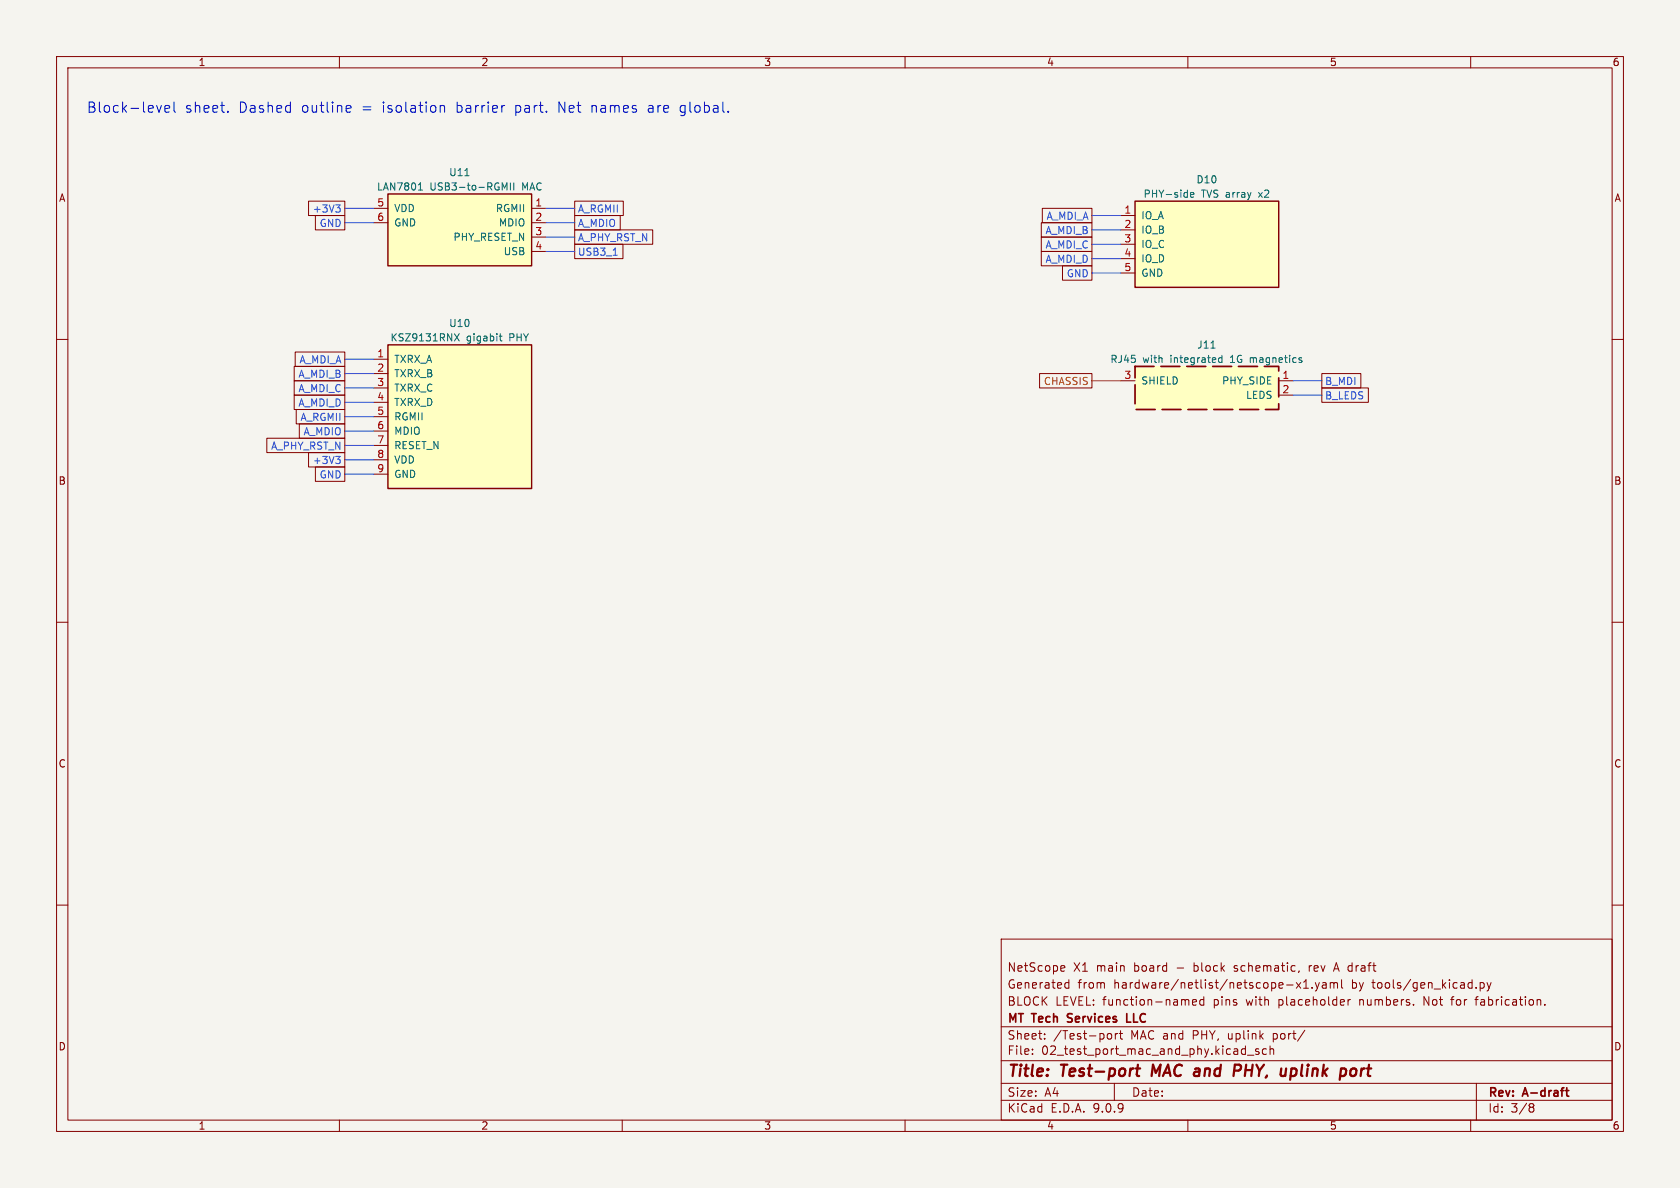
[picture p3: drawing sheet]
<svg xmlns="http://www.w3.org/2000/svg" width="297mm" height="210mm" viewBox="0 0 297 210" stroke-linecap="round" stroke-linejoin="round" font-family="sans-serif">
<path d="M0 0h297v210h-297z" fill="#f5f4ef" stroke="#f5f4ef" stroke-width=".18"/>
<g fill="none" stroke="#840000" stroke-width=".18">
<path d="M10 10h277v190h-277zM12 12h273v186h-273zM60 10v2M110 10v2M160 10v2M210 10v2M260 10v2M10 60h2M285 60h2M10 110h2M285 110h2M10 160h2"/>
<path d="M177 166h108v32h-108zM187.7 170.7l.5 .1v.3l-.7 .1M188.2 171.6l-.5 .1M188.4 174.6h.6M188.4 173.8h.6M189 173.2v1.5M210 176.7l.2 .2v.8M210.8 177.2l.7-.1v-.3l-.5-.1-.2 .2 .1 .7h.6M212.8 176.8l-.4-.1-.3 .3v.4l.1 .2h.6M212.8 176.2v1.5M229.2 173.7l.8 1M229.7 171.6l-.2 .3"/>
<path d="M230 173.7l-.8 1M230.5 174.7h.8M230.5 173.6l.4-.4v1.5M231.5 170.7v1M231.6 170.8l-.1 .2M232 174.6v.1M232.5 173.7l.4 1M232.9 174.7l-.2 .4-.2 .1M233.2 173.7l-.3 1M233.8 173.8h.6l.1 .9M234.5 174.1h-.5a.29 .29 0 0 0-.3 .3 .29 .29 0 0 0 .3 .3l.5-.1M235.2 173.8l.4-.1 .2 .2"/>
<path d="M235.2 173.7v1M235.8 173.9l.2-.2 .4 .1 .1 .9M235.8 173.9v.8M235.9 171.3h.7M236.2 170.2l-.5 1.5M237.2 173.2v1.3l.2 .2M238.3 176.7v1M238.7 176.7l-.2 .1-.2 .2M251.7 177.7v-1.5l.9 1.5M256.5 176.7h.5M256.9 176.2l-.2 .2v1.3M260.7 176.7h.6"/>
<path d="M261 174.6v.1M261.3 176.2l-.3 .2v1.3M261.7 173.8l.4-.1 .3 .3v.4l-.2 .2h-.5M261.7 173.7v1.5M262.9 173.7l.3 1M263.2 174.7l-.1 .4-.2 .1M263.6 173.7l-.4 1M273.1 177.6v.1M285 160h2M60 198v2M110 198v2M160 198v2"/>
<path d="M177 194.5h108M177 191.5h108M177 187.5h108M177 181.5h108M182.5 186.3v.1M182.5 185.5v.1M184.7 183.6v.1M184.7 182.8v.1M195.8 182.8l.4-.1 .3 .3v.4l-.1 .2-.4 .1-.2-.1M197 191.5v3M197.2 182.7v1M197.6 182.7l-.3 .1-.1 .2"/>
<path d="M197.9 182.7h.6M198.1 182.2v1.3l.4 .2M210 198v2M220.5 186.5h1.2M222.5 185.5l-.3-.1-.2 .2v.2l.5 .2v.3h-.5M223.9 185.5l-.4-.1-.3 .3v.4l.1 .2h.6M224.5 185.5l.2-.1 .4 .1 .1 .9M224.5 184.9v1.5M230.7 182.1l-1.3 2M260 198v2M261 191.5v6.5M270.6 195.1l.4 .1 .2 .2-.3 .3"/>
<path d="M270.6 195.7h.3M270.9 195.7l.2 .2 .1 .4-.2 .2-.4 .1"/>
</g>
<path d="M188.8 179.3v.5M199.2 179.2v1.5h.7M188.7 180.6l.2 .1M276.8 192.8h.5M277 192.3v1.3l.3 .2" fill="none" stroke="#840000" stroke-width=".3"/>
<path d="M200.8 188.9h.8M201.2 188.2l-.2 1.7v.2l.4 .1M203.8 188.2l-.2 2M218.3 188.2l1 .1a.58 .58 0 0 1-.4 1M228.2 190.1l.1 .1 .6-.1M228.3 189l.2-.1 .6 .1M228.3 188.9l-.2 2M239 189a.5 .5 0 0 1 .8 .3l-.1 .5a.62 .62 0 0 1-.7 .4" fill="none" stroke="#840000" stroke-width=".4"/>
<path d="M200.7 64.8h25.4v7.6h-25.4z" fill="#ffffc2"/>
<path d="M200.7 64.8h25.4v7.6h-25.4z" fill="none" stroke="#840000" stroke-width=".3" stroke-dasharray="3.4 1.2"/>
<path d="M198.1 67.3h2.6M226.1 67.3h2.5M226.1 69.9h2.5" fill="none" stroke="#840000" stroke-width=".18"/>
<path d="M214.1 61.5h.7M216 62.8v1.3M216 63.3l-.3-.1-.3 .3 .1 .5h.5M230 63.7l.2 .1-.2 .3M230 63.2l.1 .1" fill="none" stroke="#006464" stroke-width=".18"/>
<path d="M68.6 61h25.4v25.4h-25.4z" fill="#ffffc2"/>
<path d="M68.6 61h25.4v25.4h-25.4z" fill="none" stroke="#840000" stroke-width=".25"/>
<path d="M66 63.5h2.6M66 66h2.6M66 68.6h2.6M66 71.1h2.6M66 73.7h2.6M66 76.2h2.6M66 78.7h2.6M66 81.3h2.6M66 83.8h2.6" fill="none" stroke="#840000" stroke-width=".18"/>
<path d="M80.3 59l.9 1.3M81.2 59l-.9 1.3M88.3 59.4h.4M88.4 59v1.1l.3 .2" fill="none" stroke="#006464" stroke-width=".18"/>
<path d="M68.6 34.3h25.4v12.7h-25.4z" fill="#ffffc2"/>
<path d="M68.6 34.3h25.4v12.7h-25.4z" fill="none" stroke="#840000" stroke-width=".25"/>
<path d="M66 36.8h2.6M66 39.4h2.6M94 36.8h2.5M94 39.4h2.5M94 41.9h2.5M94 44.5h2.5" fill="none" stroke="#840000" stroke-width=".18"/>
<path d="M74 33.6h.7M74.1 32.6l.2-.3v1.3M82.2 31.1h.7M88.8 32.3l.4 .9 .4-.9v1.3M90.2 32.3v1.3M90.8 32.3v1.3" fill="none" stroke="#006464" stroke-width=".18"/>
<path d="M200.7 35.6h25.4v15.2h-25.4z" fill="#ffffc2"/>
<path d="M200.7 35.6h25.4v15.2h-25.4z" fill="none" stroke="#840000" stroke-width=".25"/>
<g fill="none" stroke="#840000" stroke-width=".18">
<path d="M54.5 35.6h6.5v2.5h-6.5zM55.8 38.1h5.2v2.5h-5.2zM101.6 38.1h8v2.5h-8zM101.6 35.6h8.6v2.5h-8.6zM184.1 39.4h8.9v2.5h-8.9zM184.3 36.8h8.7v2.6h-8.7zM198.1 38.1h2.6M101.6 40.6h13.8v2.6h-13.8zM101.6 43.2h8.5v2.5h-8.5zM184.1 41.9h8.9v2.6h-8.9zM184.1 44.4h8.9v2.6h-8.9zM187.8 47h5.2v2.5h-5.2z"/>
<path d="M198.1 40.6h2.6M198.1 43.2h2.6M198.1 45.7h2.6M198.1 48.3h2.6M47.2 77.5h13.8v2.5h-13.8zM52 67.3h9v2.6h-9zM52 64.8h9v2.5h-9zM52 69.8h9v2.6h-9zM52.2 62.2h8.8v2.6h-8.8zM52.4 72.4h8.6v2.5h-8.6zM52.9 74.9h8.1v2.6h-8.1zM183.8 66h9.2v2.6h-9.2z"/>
<path d="M233.7 68.6h8.2v2.5h-8.2zM233.7 66h6.9v2.6h-6.9zM54.5 80h6.5v2.6h-6.5zM55.8 82.5h5.2v2.6h-5.2z"/>
</g>
<path d="M210.5 34.4l.6-.1-.1-.2-.4-.1-.1 .2v.6h.5" fill="none" stroke="#006464" stroke-width=".18"/>
<g fill="none" stroke="#1d4ed8" stroke-width=".18">
<path d="M59.4 36.2h.7l-.4 .5M59.9 36.7l.2 .3v.3l-.2 .2M61 36.8h5M61 39.4h5M96.5 36.8h5.1M96.5 39.4h5.1M193 38.1h5.1M96.5 44.5h5.1M96.5 41.9h5.1M108.4 45.1h.7M193 45.7h5.1M193 43.2h5.1"/>
<path d="M193 40.6h5.1M193 48.3h5.1M61 78.7h5M61 66h5M61 68.6h5M61 71.1h5M61 73.7h5M61 76.2h5M61 63.5h5M228.6 69.9h5.1M228.6 67.3h5.1M59.4 80.7h.7l-.4 .5"/>
<path d="M59.9 81.2l.2 .2v.3l-.2 .3M61 83.8h5M61 81.3h5"/>
</g>
<path d="M193 67.3h5.1" fill="none" stroke="#b45309" stroke-width=".18"/>
<path d="M27.7 18.6l.4 1.2 .4-1.2M29.1 19.2l.9-.1-.1-.4-.5-.1-.3 .3 .1 .9h.7M30.8 18v1.6l.2 .2M40.3 19.7v.1M61.5 18.6l.5 .1 .1 .4-.9 .1M62 19.8h-.5M77.8 18.8a.45 .45 0 0 1 .8 .1v.9M77.8 18.6v1.2M89.2 18.6l-.3 .1" fill="none" stroke="#0000c2" stroke-width=".18"/>
<g font-size="2.8" fill="#840000">
<text x="178" y="190.9">Title:</text>
<text x="187.7" y="190.9">Test-port</text>
<text x="204.5" y="190.9">MAC and</text>
<text x="220.5" y="190.9">PHY,</text>
<text x="229.6" y="190.9">uplink</text>
<text x="241" y="190.9">port</text>
</g>
<g font-size="2.5" fill="#0000c2">
<text x="15.2" y="20.1">Block-level</text>
<text x="32.7" y="20.1">sheet.</text>
<text x="42.2" y="20.1">Dashed</text>
<text x="53.3" y="20.1">outline</text>
<text x="64.1" y="20.1">=</text>
<text x="67.8" y="20.1">isolation</text>
<text x="80.9" y="20.1">barrier</text>
<text x="91.3" y="20.1">part.</text>
<text x="99.1" y="20.1">Net</text>
<text x="105" y="20.1">names</text>
<text x="115.1" y="20.1">are</text>
<text x="120.9" y="20.1">global.</text>
</g>
<g font-size="2.1" fill="#840000">
<text x="178" y="172">NetScope</text>
<text x="189.7" y="172">X1</text>
<text x="193.9" y="172">main</text>
<text x="200.6" y="172">board</text>
<text x="208.3" y="172">-</text>
<text x="211.4" y="172">block</text>
<text x="218.7" y="172">schematic,</text>
<text x="232.1" y="172">rev</text>
<text x="236.8" y="172">A draft</text>
<text x="178" y="178">BLOCK</text>
<text x="178" y="175">Generated</text>
<text x="186.6" y="178">LEVEL: function-named</text>
<text x="190.5" y="175">from</text>
<text x="197" y="175">hardware/netlist/netscope-x1.yaml</text>
<text x="214.7" y="178">pins</text>
<text x="220.6" y="178">with</text>
<text x="226.4" y="178">placeholder</text>
<text x="239.1" y="175">by</text>
<text x="240.9" y="178">numbers.</text>
<text x="242.9" y="175">tools/gen_kicad.py</text>
<text x="252.4" y="178">Not</text>
<text x="257.5" y="178">for</text>
<text x="261.9" y="178">fabrication.</text>
<text x="178" y="184">Sheet:</text>
<text x="178" y="181.2">MT</text>
<text x="182.6" y="181.2">Tech</text>
<text x="186.2" y="184">/Test-port</text>
<text x="189.4" y="181.2">Services</text>
<text x="200" y="184">MAC and</text>
<text x="200.4" y="181.2">LLC</text>
<text x="211.1" y="184">PHY,</text>
<text x="217.5" y="184">uplink</text>
<text x="225.6" y="184">port/</text>
<text x="178" y="186.7">File:</text>
<text x="184.1" y="186.7">02_test_port_mac_and_phy.kicad_sch</text>
<text x="178" y="196.9">KiCad</text>
<text x="178" y="194.1">Size:</text>
<text x="184.7" y="194.1">A4</text>
<text x="185.7" y="196.9">E.D.A.</text>
<text x="193.3" y="196.9">9.0.9</text>
<text x="200" y="194.1">Date:</text>
<text x="263" y="194.3">Rev:</text>
<text x="263" y="196.9">Id:</text>
<text x="267.1" y="196.9">3/8</text>
<text x="269.4" y="194.3">A-draft</text>
</g>
<g font-size="1.8" fill="#840000">
<text x="35" y="11.9">1</text>
<text x="85" y="11.9">2</text>
<text x="135" y="11.9">3</text>
<text x="185" y="11.9">4</text>
<text x="235" y="11.9">5</text>
<text x="285" y="11.9">6</text>
<text x="10.3" y="35.9">A</text>
<text x="285.3" y="35.9">A</text>
<text x="10.3" y="85.9">B</text>
<text x="285.3" y="85.9">B</text>
<text x="10.3" y="135.9">C</text>
<text x="285.3" y="135.9">C</text>
<text x="10.3" y="185.9">D</text>
<text x="285.3" y="185.9">D</text>
<text x="35" y="199.9">1</text>
<text x="85" y="199.9">2</text>
<text x="135" y="199.9">3</text>
<text x="185" y="199.9">4</text>
<text x="235" y="199.9">5</text>
<text x="285" y="199.9">6</text>
</g>
<g font-size="1.8" fill="#006464">
<text x="66.5" y="33.9">LAN7801</text>
<text x="76" y="33.9">USB3-to-RGMII</text>
<text x="79.3" y="31.3">U11</text>
<text x="92.4" y="33.9">MAC</text>
<text x="202.1" y="35.2">PHY-side</text>
<text x="211.4" y="32.6">D10</text>
<text x="212.4" y="35.2">TVS array</text>
<text x="222.8" y="35.2">x2</text>
<text x="69.6" y="37.7">VDD</text>
<text x="69.6" y="40.2">GND</text>
<text x="87.6" y="37.7">RGMII</text>
<text x="88.1" y="40.2">MDIO</text>
<text x="201.7" y="39">IO_A</text>
<text x="201.7" y="41.5">IO_B</text>
<text x="80.1" y="42.8">PHY_RESET_N</text>
<text x="89" y="45.3">USB</text>
<text x="201.7" y="44">IO_C</text>
<text x="201.7" y="46.6">IO_D</text>
<text x="201.7" y="49.1">GND</text>
<text x="79.3" y="58">U10</text>
<text x="68.9" y="60.6">KSZ9131RNX</text>
<text x="69.6" y="64.4">TXRX_A</text>
<text x="82.4" y="60.6">gigabit</text>
<text x="90.1" y="60.6">PHY</text>
<text x="196.2" y="64.4">RJ45</text>
<text x="202" y="64.4">with</text>
<text x="207" y="64.4">integrated</text>
<text x="211.6" y="61.8">J11</text>
<text x="217.8" y="64.4">1G</text>
<text x="221.4" y="64.4">magnetics</text>
<text x="69.6" y="66.9">TXRX_B</text>
<text x="69.6" y="69.4">TXRX_C</text>
<text x="69.6" y="72">TXRX_D</text>
<text x="201.7" y="68.2">SHIELD</text>
<text x="216" y="68.2">PHY_SIDE</text>
<text x="220.2" y="70.7">LEDS</text>
<text x="69.6" y="74.5">RGMII</text>
<text x="69.6" y="77.1">MDIO</text>
<text x="69.6" y="79.6">RESET_N</text>
<text x="69.6" y="82.1">VDD</text>
<text x="69.6" y="84.7">GND</text>
</g>
<g font-size="1.8" fill="#1d4ed8">
<text x="55.2" y="37.8">+3V3</text>
<text x="56.4" y="40.3">GND</text>
<text x="102.1" y="40.3">A_MDIO</text>
<text x="102.1" y="37.8">A_RGMII</text>
<text x="184.7" y="41.6">A_MDI_B</text>
<text x="184.9" y="39.1">A_MDI_A</text>
<text x="102.1" y="42.9">A_PHY_RST_N</text>
<text x="102.1" y="45.4">USB3_1</text>
<text x="184.7" y="44.1">A_MDI_C</text>
<text x="184.7" y="46.7">A_MDI_D</text>
<text x="188.5" y="49.2">GND</text>
<text x="52.8" y="64.5">A_MDI_A</text>
<text x="52.7" y="69.5">A_MDI_C</text>
<text x="52.7" y="67">A_MDI_B</text>
<text x="234.2" y="70.8">B_LEDS</text>
<text x="234.2" y="68.3">B_MDI</text>
<text x="52.7" y="72.1">A_MDI_D</text>
<text x="53" y="74.6">A_RGMII</text>
<text x="53.6" y="77.2">A_MDIO</text>
<text x="47.8" y="79.7">A_PHY_RST_N</text>
<text x="55.2" y="82.2">+3V3</text>
<text x="56.4" y="84.8">GND</text>
</g>
<g font-size="1.8" fill="#a90000">
<text x="66.6" y="36.6">5</text>
<text x="66.6" y="39.1">6</text>
<text x="94.5" y="36.6">1</text>
<text x="94.5" y="39.1">2</text>
<text x="94.5" y="41.7">3</text>
<text x="198.7" y="37.8">1</text>
<text x="198.7" y="40.4">2</text>
<text x="94.5" y="44.2">4</text>
<text x="198.7" y="42.9">3</text>
<text x="198.7" y="45.5">4</text>
<text x="198.7" y="48">5</text>
<text x="66.6" y="63.2">1</text>
<text x="66.6" y="65.8">2</text>
<text x="66.6" y="68.3">3</text>
<text x="66.6" y="70.9">4</text>
<text x="198.7" y="67.1">3</text>
<text x="226.6" y="67.1">1</text>
<text x="226.6" y="69.6">2</text>
<text x="66.6" y="73.4">5</text>
<text x="66.6" y="75.9">6</text>
<text x="66.6" y="78.5">7</text>
<text x="66.6" y="81">8</text>
<text x="66.6" y="83.6">9</text>
</g>
<text font-size="1.8" fill="#b45309" x="184.4" y="68.3">CHASSIS</text>
</svg>
